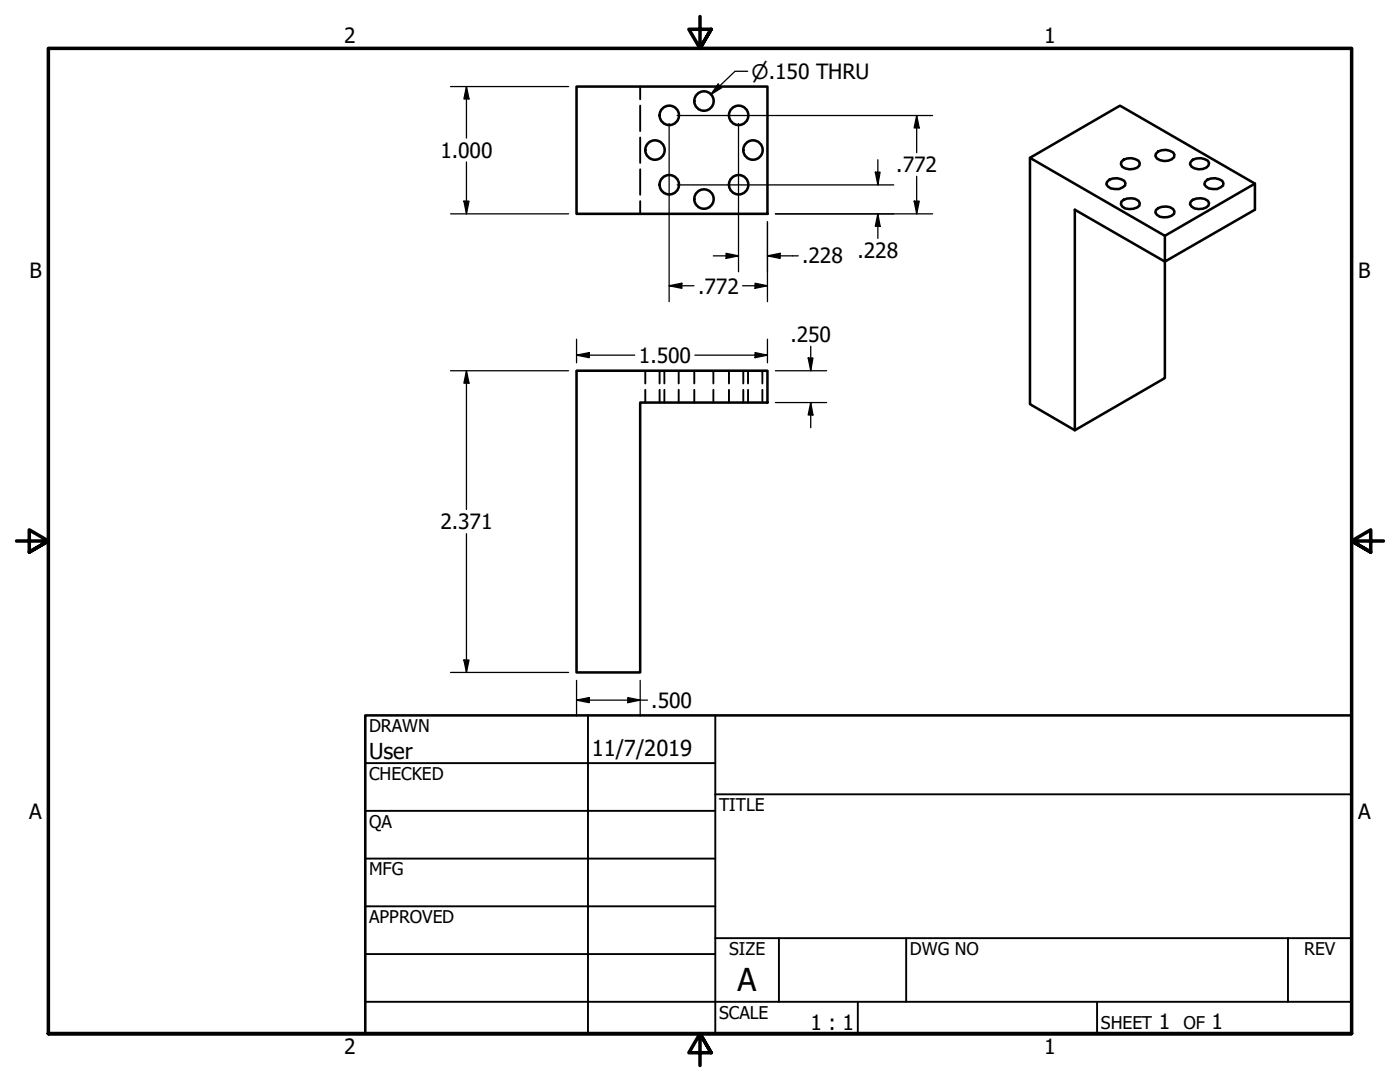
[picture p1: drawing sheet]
<svg xmlns="http://www.w3.org/2000/svg" width="279mm" height="216mm" viewBox="0 0 279 216" stroke-linecap="round" stroke-linejoin="round" font-family="sans-serif">
<!-- layer: Hidden (ANSI) -->
<g fill="none" stroke="#000" stroke-width=".38">
<path d="M127.8 17.3v2.5M127.8 21.1v5.1M127.8 27.4v5.1M127.8 33.8v5.1M127.8 40.1v2.6M128.8 74v2.5M128.8 77.8v2.5M131.6 74v2.5M131.6 77.8v2.5M132.6 74v2.5M132.6 77.8v2.5M135.4 74v2.5"/>
<path d="M135.4 77.8v2.5M138.6 74v2.5M138.6 77.8v2.5M142.4 74v2.5M142.4 77.8v2.5M145.5 74v2.5M145.5 77.8v2.5M148.3 74v2.5M148.3 77.8v2.5M149.3 74v2.5M149.3 77.8v2.5M152.1 74v2.5"/>
<path d="M152.1 77.8v2.5"/>
</g>
<!-- layer: Visible (ANSI) -->
<g fill="none" stroke="#000" stroke-width=".51">
<path d="M115.1 17.3h38.1v25.4h-38.1zM205.5 31.5l27 15.6 17.9-10.5v5.2l-17.9 10.4v-5.1M220.9 36.3a2.55 2.55 0 0 1 3.4-.2l.3 .4-.1 .5a2.53 2.53 0 0 1-3.7-.2zM224.2 31.9a2.88 2.88 0 0 1 3 .2l.3 .4-.1 .5a2.6 2.6 0 0 1-3.4 .3l-.3-.5 .1-.5zM231.1 30.2a2.88 2.88 0 0 1 3 .2l.3 .5-.1 .5a2.6 2.6 0 0 1-3.4 .2l-.3-.5 .1-.4zM238.1 31.9a2.88 2.88 0 0 1 2.9 .2l.3 .4a1.67 1.67 0 0 1-2.1 1.3l-.8-.2-.6-.3-.3-.5 .1-.5zM240.5 36.3a2.55 2.55 0 0 1 3.4-.2l.3 .4-.1 .5a2.53 2.53 0 0 1-3.8-.2zM250.4 36.6l-26.9-15.5-18 10.4v49.1l9 5.3M214.5 41.8l18 10.4v23.2l-18 10.5zM223.8 40.3a2.67 2.67 0 0 1 3.4-.2l.3 .4-.1 .5a2.72 2.72 0 0 1-3.4 .2l-.3-.4zM230.7 41.9a2.67 2.67 0 0 1 3.4-.2l.3 .5-.1 .5a2.53 2.53 0 0 1-3.7-.3zM237.6 40.3a2.67 2.67 0 0 1 3.4-.2l.3 .4a1.7 1.7 0 0 1-2.1 1.2l-.8-.1-.6-.4-.3-.4z"/>
<path d="M115.1 74h38.1v6.3h-25.4v53.9h-12.7z"/>
<circle cx="130.7" cy="29.9" r="1.94"/>
<circle cx="133.6" cy="23" r="1.94"/>
<circle cx="133.6" cy="36.9" r="1.94"/>
<circle cx="140.5" cy="39.7" r="1.94"/>
<circle cx="140.5" cy="20.2" r="1.94"/>
<circle cx="147.4" cy="23" r="1.94"/>
<circle cx="147.4" cy="36.9" r="1.94"/>
<circle cx="150.3" cy="29.9" r="1.94"/>
</g>
<!-- layer: Border (ANSI) -->
<path d="M139.7 3.3v6.4l-2.2-3.9h4.4l-2.2 3.9 2.2-3.9M3.3 107.9h6.4l-3.9-2.2v4.5l3.9-2.3-3.9 2.3M276.1 107.9h-6.4l3.9-2.2v4.5l-3.9-2.3 3.9 2.3M9.7 206.2v-196.5h260v196.5h-260h260M141.9 210.1l-2.2-3.9 2.2 3.9h-4.4l2.2-3.9v6.4" fill="none" stroke="#000" stroke-width=".7"/>
<!-- layer: Title (ANSI) -->
<g fill="none" stroke="#000" stroke-width=".38">
<path d="M72.9 152.3h69.8M117.3 142.7v63.5M142.7 158.5h127M142.7 142.7v63.5M72.9 161.8h69.8M72.9 171.3h69.8M72.9 199.9h196.8M72.9 180.8h69.8M72.9 190.4h69.8M142.7 187.2h127M155.4 187.2v12.7M171.2 199.9v6.3"/>
<path d="M180.8 187.2v12.7M218.9 199.9v6.3M257 187.2v12.7"/>
</g>
<path d="M72.9 142.7h196.8v63.5h-196.8z" fill="none" stroke="#000" stroke-width=".51"/>
<!-- layer: Dimension (ANSI) -->
<g fill="none" stroke="#000" stroke-width=".25">
<path d="M89.9 17.3h23.6M93.1 17.3l.5 2.4h-1zM93.1 17.3v10.3M93.1 32.3v10.4M133.5 24.6v35.6M135.1 36.9h43.3M135.1 23.1h51M147.4 24.6v29.6M174.7 34.4h.9l-.4 2.5zM175.2 31.9v5M182.9 23.1l.6 2.4h-1.1zM182.9 23.1v7.4"/>
<path d="M182.9 35.2v7.5M89.9 42.7h23.6M92.6 40.1h1l-.5 2.6zM133.5 57l2.6-.5v1zM133.5 57h5M142.4 51.1h5M144.9 50.5l2.5 .6-2.5 .5zM148.2 57h5M150.7 56.5l2.5 .5-2.5 .5zM153.2 51.1l2.5-.6v1.1zM153.2 44.3v15.9M153.2 51.1h6.1"/>
<path d="M154.7 42.7h31.4M175.2 42.7l.4 2.4h-.9zM175.2 42.7v4.9M182.4 40.1h1.1l-.6 2.6zM89.9 74h23.6M93.1 74l.5 2.5h-1zM93.1 74v27.7M115.1 70.9l2.5-.5v1zM115.1 70.9h11.6M115.1 67.7v4.7M138.7 70.9h14.5M150.7 70.4l2.5 .5-2.5 .5z"/>
<path d="M153.2 67.7v4.7M154.7 74h10.3M161.3 71.4h.9l-.4 2.6zM161.8 69.1v4.9M154.7 80.3h10.3M161.8 80.3l.4 2.5h-.9zM161.8 80.3v5M93.1 106.5v27.7M89.9 134.2h23.6M92.6 131.7h1l-.5 2.5zM115.1 139.7l2.5-.5v1zM115.1 135.8v7.1"/>
<path d="M115.1 139.7h14.1M125.3 139.2l2.5 .5-2.5 .5zM127.8 135.8v7.1"/>
</g>
<g fill="#000">
<path d="M93.1 17.3l.5 2.4h-1z" fill-rule="evenodd"/>
<path d="M174.7 34.4h.9l-.4 2.5z" fill-rule="evenodd"/>
<path d="M182.9 23.1l.6 2.4h-1.1z" fill-rule="evenodd"/>
<path d="M92.6 40.1h1l-.5 2.6z" fill-rule="evenodd"/>
<path d="M133.5 57l2.6-.5v1z" fill-rule="evenodd"/>
<path d="M144.9 50.5l2.5 .6-2.5 .5z" fill-rule="evenodd"/>
<path d="M150.7 56.5l2.5 .5-2.5 .5z" fill-rule="evenodd"/>
<path d="M153.2 51.1l2.5-.6v1.1z" fill-rule="evenodd"/>
<path d="M175.2 42.7l.4 2.4h-.9z" fill-rule="evenodd"/>
<path d="M182.4 40.1h1.1l-.6 2.6z" fill-rule="evenodd"/>
<path d="M93.1 74l.5 2.5h-1z" fill-rule="evenodd"/>
<path d="M115.1 70.9l2.5-.5v1z" fill-rule="evenodd"/>
<path d="M150.7 70.4l2.5 .5-2.5 .5z" fill-rule="evenodd"/>
<path d="M161.3 71.4h.9l-.4 2.6z" fill-rule="evenodd"/>
<path d="M161.8 80.3l.4 2.5h-.9z" fill-rule="evenodd"/>
<path d="M92.6 131.7h1l-.5 2.5z" fill-rule="evenodd"/>
<path d="M115.1 139.7l2.5-.5v1z" fill-rule="evenodd"/>
<path d="M125.3 139.2l2.5 .5-2.5 .5z" fill-rule="evenodd"/>
</g>
<!-- layer: Symbol (ANSI) -->
<path d="M143.3 16.8l.7 .7-2.1 1.4zM149.2 14.2h-2.5l-4.8 4.7" fill="none" stroke="#000" stroke-width=".25"/>
<path d="M143.3 16.8l.7 .7-2.1 1.4z" fill-rule="evenodd" fill="#000"/>
<text font-size="6.3" x="147.2" y="197.7">A</text>
<g font-size="4.4">
<text x="73.7" y="151.4">User</text>
<text x="118.1" y="150.8">11/7/2019</text>
</g>
<g font-size="4.2">
<text x="68.7" y="8.6">2</text>
<text x="208.4" y="8.6">1</text>
<text x="87.9" y="31.5">1.000</text>
<text x="178.9" y="34.4">.772</text>
<text x="160.1" y="52.6">.228</text>
<text x="171.1" y="51.5">.228</text>
<text x="5.9" y="55.5">B</text>
<text x="139.3" y="58.6">.772</text>
<text x="271.1" y="55.5">B</text>
<text x="157.7" y="68.2">.250</text>
<text x="127.5" y="72.4">1.500</text>
<text x="87.9" y="105.6">2.371</text>
<text x="130" y="141.2">.500</text>
<text x="5.8" y="163.4">A</text>
<text x="271" y="163.4">A</text>
<text x="161.7" y="205.5">1 : 1</text>
<text x="231.3" y="205.4">1</text>
<text x="241.8" y="205.4">1</text>
<text x="68.7" y="210.3">2</text>
<text x="208.4" y="210.3">1</text>
</g>
<text font-size="4" x="150" y="15.7">⌀.150 THRU</text>
<g font-size="3.5">
<text x="73.7" y="146">DRAWN</text>
<text x="73.7" y="155.6">CHECKED</text>
<text x="143.5" y="161.8">TITLE</text>
<text x="73.7" y="165.2">QA</text>
<text x="73.7" y="174.7">MFG</text>
<text x="73.7" y="184.2">APPROVED</text>
<text x="145.5" y="190.6">SIZE</text>
<text x="181.6" y="190.6">DWG NO</text>
<text x="260.3" y="190.5">REV</text>
<text x="143.5" y="203.3">SCALE</text>
<text x="219.7" y="205.4">SHEET</text>
<text x="236.2" y="205.4">OF</text>
</g>
</svg>
